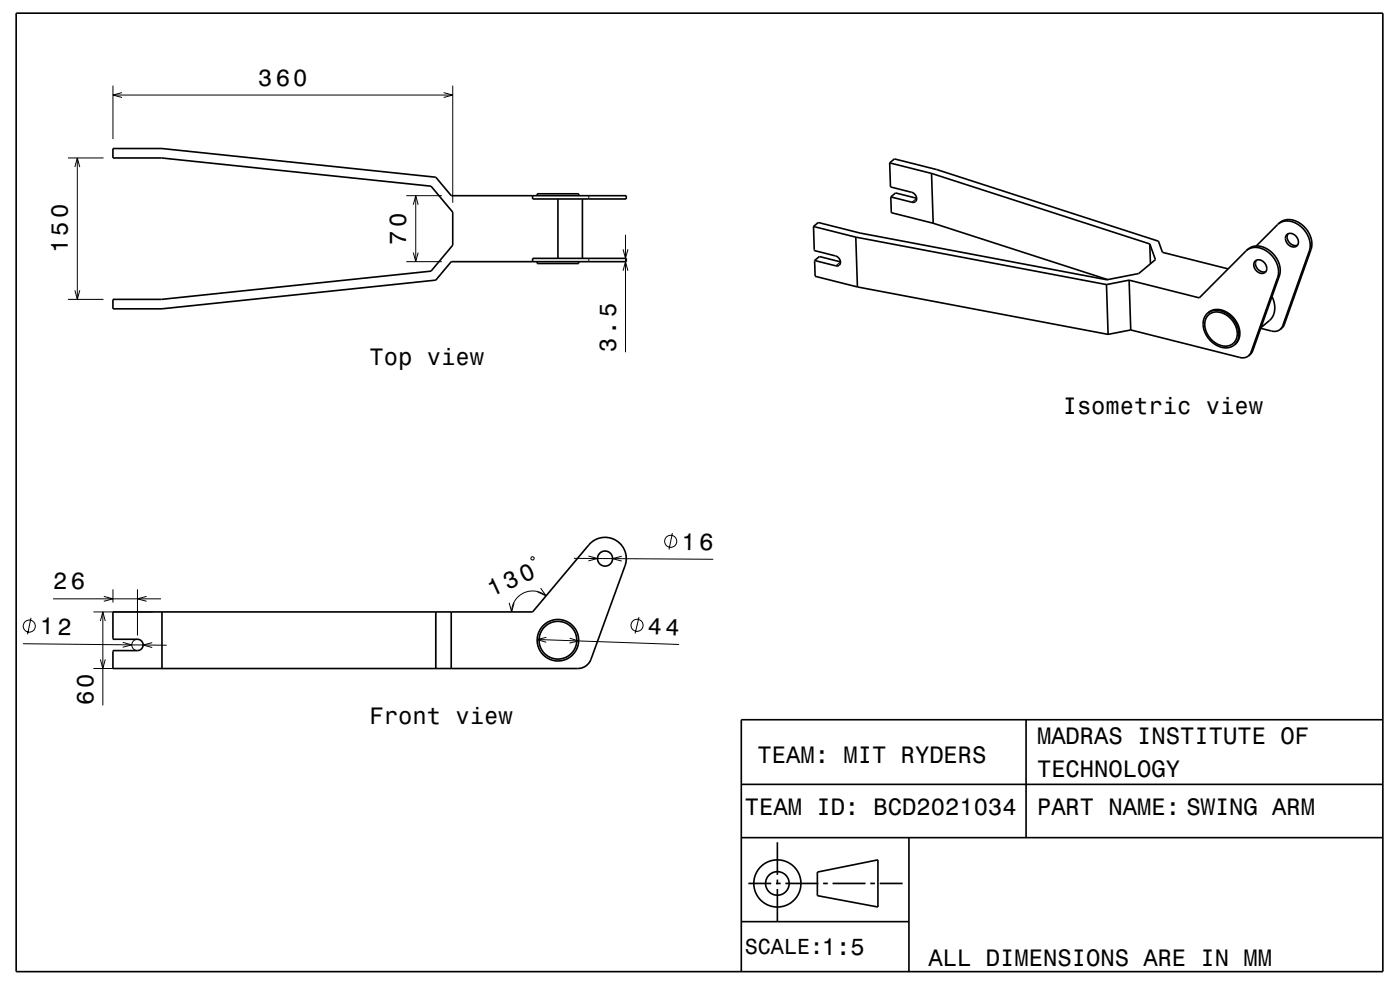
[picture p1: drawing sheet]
<svg xmlns="http://www.w3.org/2000/svg" width="297mm" height="210mm" viewBox="0 0 297 210" stroke-linecap="round" stroke-linejoin="round" font-family="sans-serif">
<g fill="none" stroke="#000" stroke-width=".21">
<path d="M24 18.2v11.3M25.9 19.6l-1.9 .6 1.9 .5M94.1 19.6l1.9 .6-1.9 .5M96 18.2v24.8M14.4 33.5h7.6M15.9 35.4l.5-1.9 .5 1.9M16.4 33.5v30M24 20.2h72M86.2 55.5h7.5M86.2 41.5h7.5M87.7 53.6l.5 1.9 .5-1.9M87.7 43.4l.5-1.9 .5 1.9"/>
<path d="M88.2 41.5v14M124.9 41.5v.7M124.9 54.8v.7M132.2 57.4l.5-1.9 .5 1.9M132.2 52.9l.5 1.9 .5-1.9M132.7 49.8v24.9M178.3 55.6l-1 .8M194.5 42.1l-1 .8M271.4 58.5l-.4 .3M278.1 52.9l-.3 .3M14.4 63.5h7.6M15.9 61.6l.5 1.9 .5-1.9"/>
<path d="M265.8 74.4l-.4 .3M272.5 68.8l-.4 .3M112.7 118.2h.5v.5h-.5zM121.8 118.4l29.5 .2M124.8 117.9l2 .6-2 .5M131.9 118l-1.9 .5 1.9 .5M142.6 113.1l-.7 3.5M4.9 136.5l30.5 .4M6.6 131.1l-.8 3.5M11.3 127h22.9M19.8 129.8h12.6M21.3 131.7l.5-1.9 .5 1.9"/>
<path d="M21.3 139.9l.5 1.9 .5-1.9M21.8 129.8v19.8M22 126.5l2 .5-2 .5M24 125v2.8M26 136.3l2 .5-2 .5M29.2 125v9.8M29.3 135.6a1.2 1.2 0 0 0-1.3 1.1 1.2 1.2 0 0 0 1.2 1.3M31.1 126.5l-1.9 .5 1.9 .5M32.3 136.3l-1.9 .5 1.9 .6M108 127.9l.5 1.9 .6-1.9M114 135.7l30.1 1M114.7 124.8l1.1 1.6-1.8-.8"/>
<path d="M115.8 126.4a4.4 4.4 0 0 0-4.7-.6 4.4 4.4 0 0 0-2.6 4M115.9 135.2l-1.9 .5 1.9 .5M120.8 135.4l2 .6-2 .4M135.6 130.9l-.9 3.5M19.8 141.8h12.6"/>
<circle cx="142.3" cy="114.8" r="1.28"/>
<circle cx="6.2" cy="132.8" r="1.28"/>
<circle cx="135.1" cy="132.6" r="1.28"/>
</g>
<g fill="none" stroke="#000" stroke-width=".35">
<path d="M3.4 2.8h290v203.3h-290zM188.7 34.6l.2 5.1 4.5 1.1a1.23 1.23 0 0 1 .7 2.1h-.6l-4.5-1.1M188.7 34.6l1-.9 9 2.3 47.1 15.2 .8 2.3 13.9 3.5M188.7 34.6l8.9 2.2M197.6 36.8l46.3 14.9M197.6 36.8l.4 10.6M113 41.5v.7h19.9v-.7h-37.2l-3.2-3.9-58.1-6.1h-10.4v2h10.3l57.1 6 4.6 5.5v7l-4.6 5.5-57.1 6h-10.3v2h10.4l58.1-6.1 3.2-3.9h37.2v-.7h-19.9v.7M114 55.5v.4h8.8v-.4M114 41.5v-.4h8.8v.4M118.4 42.2v12.6M123.6 42.2v12.6M172.6 48l.1 5.1 4.5 1.2a1.23 1.23 0 0 1 .7 2l-.6 .1-4.5-1.1"/>
<path d="M172.6 48l1-.8 8.9 2.2 52.3 9.9 6.8-1.3 3.5-2.9-1.2-3.4M172.6 48l9 2.3M172.8 55.3l.1 3.3 9 2.3M172.8 55.3l1-.9 4.5 1.1M181.6 50.3l53.1 10.1M181.6 50.3l.3 10.6M189 41.8l.1 3.3 8.9 2.3M189 41.8l1-.9 4.5 1.2M198 47.4l37 11.9M239.5 59.4l.4 10.6M239.5 59.4l-4.8 1M243.9 51.7l.2 4.3"/>
<path d="M264.5 53.1a4 4 0 0 1 5.4 1.2 4.8 4.8 0 0 1 1.1 4.5l-5.6 15.9-.5 .8M264.5 53.1l-10.1 10.1-14.9-3.8M264.5 53.1a3.8 3.8 0 0 1 5.4 .6 4.9 4.9 0 0 1 1.5 4.8l-5.6 15.9-.3 .5-.6 .6M266.3 55.3a1.66 1.66 0 0 1 2 .5 1.66 1.66 0 0 1 .1 2 1.67 1.67 0 0 1-2-.5 1.67 1.67 0 0 1-.1-2zM266.5 55.2a1.75 1.75 0 0 0 .3 1.8 1.75 1.75 0 0 0 1.7 .6M271.2 47.5a3.8 3.8 0 0 1 5.4 .6 4.9 4.9 0 0 1 1.5 4.8l-5.6 15.9-.3 .5-.6 .6M271.2 47.5a4.1 4.1 0 0 1 5.6 1.4 4.7 4.7 0 0 1 1 4.3l-5.7 15.9-.5 .8M271.2 47.5l-4.7 4.7M272.9 49.9a1.65 1.65 0 0 1 1.9 0 1.65 1.65 0 0 1 .6 1.8 1.26 1.26 0 0 1-1.1 .7 1.26 1.26 0 0 1-1.2-.7 1.55 1.55 0 0 1-.2-1.8zM273.2 49.6a1.75 1.75 0 0 0 .3 1.8 1.75 1.75 0 0 0 1.8 .6M181.9 60.9l53.2 10M234.7 60.4l.4 10.5"/>
<path d="M239.9 70l23.1 5.8 1.1 .1 .8-.4M239.9 70l-4.8 .9M256.2 66.4a4.1 4.1 0 0 1 5.6 1.6 3.9 3.9 0 0 1 0 5.2M256.2 66.4a3.9 3.9 0 0 0 .3 5.5 4 4 0 0 0 5.3 1.3M256.2 66.4a3.8 3.8 0 0 1 5.3 .9 4.1 4.1 0 0 1 .6 5.7l-.3 .2M256.3 66.9a3.6 3.6 0 0 1 5.2 1.1 3.5 3.5 0 0 1-.1 5 4 4 0 0 1-5.4-2.3 3.3 3.3 0 0 1 .3-3.8zM267.5 69.6l2.7 .7 .8-.1 .6-.3M269.9 62.9a4.2 4.2 0 0 1-.6 5.1l-1.8 1.5M24 129.8h89l11.9-14.2a4.5 4.5 0 0 1 5.7-1 4.5 4.5 0 0 1 2 5.4l-7.3 20a2.99 2.99 0 0 1-2.7 1.8h-98.6v-3.8h5.2a1.2 1.2 0 0 0 1.2-1.2 1.2 1.2 0 0 0-1.2-1.2h-5.2zM34.4 129.8v12M92.5 129.8v12M95.7 129.8v12"/>
<path d="M217.7 152.7v25M293.4 152.7h-136.1v53.4M157.3 177.7h136.1M157.3 166.4h136.1M164.9 178.7v6.9M192.8 177.7v28.4M157.3 195.5h35.5M158.8 187.4h4.8M164.6 187.4h1M164.9 186.6v1M164.9 188.6v6.9M166.6 187.4h7"/>
<path d="M173.4 185l12.8-2.6v10l-12.8-2.4zM174.6 187.4h1M176.6 187.4h7M184.6 187.4h1M186.6 187.4h4.9"/>
<circle cx="128.4" cy="118.5" r="1.6"/>
<circle cx="118.4" cy="135.8" r="4"/>
<circle cx="118.4" cy="135.8" r="4.4"/>
<circle cx="164.9" cy="187.4" r="5"/>
<circle cx="164.9" cy="187.4" r="2.5"/>
</g>
<text font-size="5.1" x="104.3" y="126.7" transform="rotate(-25 104.3 126.7)">130</text>
<g font-size="5">
<text x="54.8" y="18.2">360</text>
<text x="14.4" y="53.8" transform="rotate(-90 14.4 53.8)">150</text>
<text x="86.2" y="51.9" transform="rotate(-90 86.2 51.9)">70</text>
<text x="78.4" y="77.4">Top view</text>
<text x="130.7" y="74.7" transform="rotate(-90 130.7 74.7)">3.5</text>
<text x="225.4" y="87.8">Isometric view</text>
<text x="144.6" y="116.6" transform="rotate(1 144.6 116.6)">16</text>
<text x="11.3" y="125">26</text>
<text x="8.5" y="134.6" transform="rotate(1 8.5 134.6)">12</text>
<text x="137.4" y="134.5" transform="rotate(2 137.4 134.5)">44</text>
<text x="19.8" y="149.6" transform="rotate(-90 19.8 149.6)">60</text>
<text x="78.4" y="153.7">Front view</text>
<text x="160.7" y="161.9">TEAM: MIT RYDERS</text>
<text x="220" y="157.9">MADRAS INSTITUTE OF</text>
<text x="220" y="164.9">TECHNOLOGY</text>
<text x="158" y="172.9">TEAM ID: BCD2021034</text>
<text x="220" y="172.9">PART NAME: SWING ARM</text>
<text x="197" y="204.9">ALL DIMENSIONS ARE IN MM</text>
</g>
<text font-size="4.6" x="158" y="202.4">SCALE:1:5</text>
</svg>
